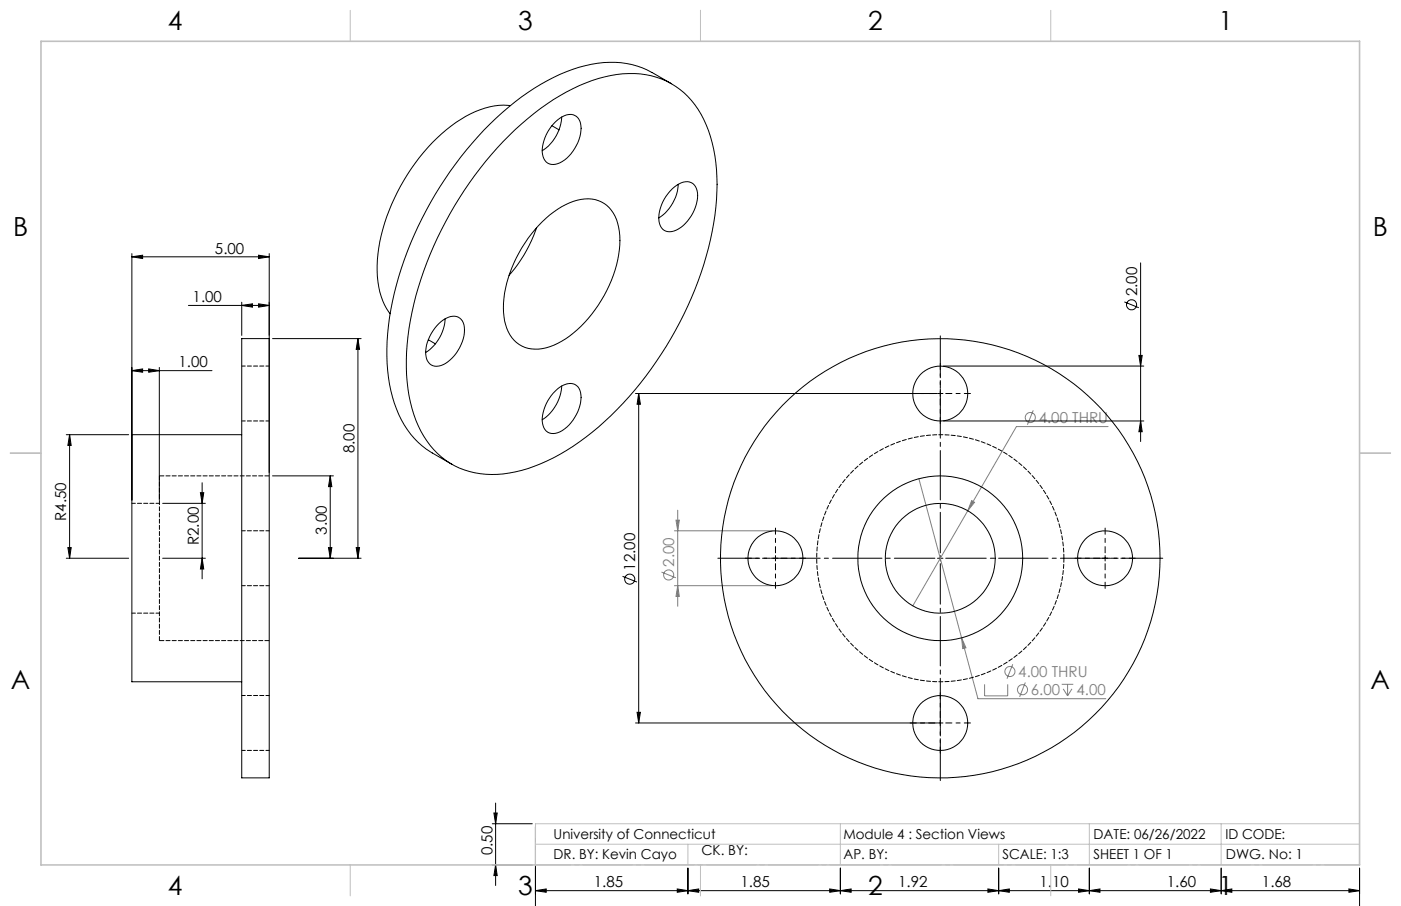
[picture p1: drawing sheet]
<svg xmlns="http://www.w3.org/2000/svg" width="432mm" height="279mm" viewBox="0 0 432 279" stroke-linecap="round" stroke-linejoin="round" font-family="sans-serif">
<g fill="none" stroke="#000" stroke-width=".31">
<path d="M40.6 79.2l3.4-.5v1zM40.6 78.2v76M40.6 79.2h42.4M79.7 78.7l3.3 .5-3.3 .5zM83 78.2v67.6M58.1 94.2h24.9M74.5 94.2l3.3-.5v1zM74.5 93.2v10.2M79.7 93.7l3.3 .5-3.3 .5zM346.5 93.1l4.5 1.8M351.5 81.1v55.1M40.6 114.3l3.4-.5v1z"/>
<path d="M40.6 114.3h24.7M45.8 113.8l3.3 .5-3.3 .5zM49.1 113.3v40.9M84 104.4h27.3M110.3 104.4l.5 3.3h-1zM110.3 104.4v67.8M290.8 112.9h61.7M351 109.6h1l-.5 3.3zM20.4 134.1h19.3M21.4 134.1l.5 3.3h-1zM21.4 134.1v38.1M195.9 121.4h92.9"/>
<path d="M196.8 121.4v101.6M196.8 121.4l.6 3.3h-1zM289 121.4h1.6M289.8 120.5v1.7M290.8 129.8h61.7M351.5 129.8l.5 3.3h-1zM50.1 155.2h13.2M61.8 151.9h1l-.5 3.3zM62.3 148.9v29.6M84 146.8h18.8M101.8 146.8l.5 3.3h-1.1zM101.8 146.8v25.4"/>
<path d="M20.4 172.2h19.3M20.9 168.9h1l-.5 3.3zM50.1 172.2h13.2M62.3 172.2l.5 3.3h-1zM92 172.2h19.3M101.2 168.9h1.1l-.5 3.3zM109.8 168.9h1l-.5 3.3zM191.9 177.7l4.4 1.8M238.2 172.2h1.6M239 171.3v1.7M289 172.2h1.6M289.8 171.3v1.7"/>
<path d="M339.8 172.2h1.6M340.6 171.3v1.7M196.4 219.7h1l-.6 3.3zM195.9 223h92.9M289 223h1.6M289.8 222.1v1.7M151.7 254h12.3M152.2 250.7h1l-.4 3.3zM152.8 247.6v25.5M165 255v24.4M151.7 266.7h12.3M152.8 266.7l.4 3.3h-1z"/>
<path d="M165 274.7l3.3-.6v1.1zM165 274.7h254M208.7 274.1l3.3 .6-3.3 .5zM212 274.7l3.3-.6v1.1zM212 267.7v8M255.7 274.1l3.3 .6-3.3 .5zM259 274.7l3.3-.6v1.1zM259 267.7v8M304.5 274.1l3.3 .6-3.3 .5zM307.8 274.7l3.3-.6v1.1zM307.8 267.7v8M332.4 274.1l3.3 .6-3.3 .5z"/>
<path d="M335.7 267.7v8M335.7 274.7l3.3-.6v1.1zM373.1 274.1l3.3 .6-3.3 .5zM376.4 267.7v8M376.4 274.7l3.3-.6v1.1zM415.7 274.1l3.3 .6-3.3 .5zM419 267.7v11.7"/>
<circle cx="348.8" cy="94" r="1.56"/>
<circle cx="194.1" cy="178.6" r="1.55"/>
</g>
<g fill="none" stroke="#808080" stroke-width=".31">
<path d="M318.5 126.5l-1.8 4.5M341.5 131.6h-28.2l-15 25.9M208.9 157.3v29.7M283.2 147.6l18.2 67.9h39.4M298.3 157.5l-17 29.3M299.5 154.4l.9 .5-2.1 2.6zM203.9 176.4l4.4 1.8M207.9 163.7h30.1M208.4 160.4h1l-.5 3.3zM207.9 180.6h30.1M208.9 180.6l.5 3.3h-1zM296.4 196.7l1.3 3.1-1 .2z"/>
<path d="M303.5 211v3.6h7.1v-3.6M312.1 204.9l-1.7 4.4M316 210.5l-1.7 4.4M327.2 211h3.6M327.7 212.4l1.3 2.2M329 211v3.6M330.4 212.4l-1.4 2.2"/>
<circle cx="317.6" cy="128.8" r="1.55"/>
<circle cx="206.1" cy="177.3" r="1.55"/>
<circle cx="311.2" cy="207.1" r="1.56"/>
<circle cx="315.1" cy="212.7" r="1.56"/>
</g>
<path d="M288.1 172.2h-66.9M289.8 170.5v-66.9M289.8 173.8v66.9M291.5 172.2h66.9" fill="none" stroke="#000" stroke-width=".31" stroke-dasharray="15.2 1.3 1.3 1.3" stroke-dashoffset="2.7"/>
<g fill="none" stroke="#000" stroke-width=".31" stroke-dasharray="15.2 1.3 1.3 1.3" stroke-dashoffset="13.3">
<path d="M289.8 119.7v-7.6M288.1 121.4h-7.6M289.8 123v7.7M291.5 121.4h7.6M237.3 172.2h-7.6M239 170.5v-7.6M239 173.8v7.7M240.7 172.2h7.6M338.9 172.2h-7.6M340.6 170.5v-7.6M340.6 173.8v7.7M342.3 172.2h7.6"/>
<path d="M288.1 223h-7.6M289.8 221.3v-7.6M289.8 224.6v7.7M291.5 223h7.6"/>
</g>
<path d="M419.1 266.7h-254" fill="none" stroke="#c0c0c0" stroke-width=".31" stroke-dasharray="15.2 1.3 1.3 1.3" stroke-dashoffset="4.4"/>
<path d="M165.1 254v12.7" fill="none" stroke="#c0c0c0" stroke-width=".31" stroke-dasharray="15.2 1.3 1.3 1.3" stroke-dashoffset="10.8"/>
<g fill="none" stroke="#c0c0c0" stroke-width=".31">
<path d="M108 3.2v9.5M215.9 3.2v9.5M323.8 3.2v9.5M3.1 139.7h9.6M419.1 139.7h9.5M259 254v12.7M335.7 254v12.7M376.4 254v12.7M419 254h-254v12.7M108 266.7v9.6M165 260.3h254M212 260.3v6.4"/>
<path d="M215.9 266.7v9.6M307.8 260.3v6.4M323.8 266.7v9.6"/>
</g>
<path d="M12.6 12.7h406.4v254h-406.4z" fill="none" stroke="#c0c0c0" stroke-width=".5"/>
<g fill="#000">
<path d="M79.7 93.7l3.3 .5-3.3 .5zM74.5 94.2l3.3-.5v1z"/>
<path d="M40.6 114.3l3.4-.5v1zM45.8 113.8l3.3 .5-3.3 .5zM40.6 79.2l3.4-.5v1zM79.7 78.7l3.3 .5-3.3 .5z"/>
<path d="M101.8 146.8l.5 3.3h-1.1zM101.2 168.9h1.1l-.5 3.3zM110.3 104.4l.5 3.3h-1zM109.8 168.9h1l-.5 3.3z"/>
<path d="M20.9 168.9h1l-.5 3.3zM21.4 134.1l.5 3.3h-1z"/>
<path d="M62.3 172.2l.5 3.3h-1zM61.8 151.9h1l-.5 3.3z"/>
<path d="M196.4 219.7h1l-.6 3.3zM196.8 121.4l.6 3.3h-1zM351.5 129.8l.5 3.3h-1zM351 109.6h1l-.5 3.3z"/>
<path d="M152.2 250.7h1l-.4 3.3zM152.8 266.7l.4 3.3h-1z"/>
<path d="M165 279.4h3.3zM415.7 279.4h3.3zM165 274.7l3.3-.6v1.1zM208.7 274.1l3.3 .6-3.3 .5zM212 274.7l3.3-.6v1.1zM255.7 274.1l3.3 .6-3.3 .5zM259 274.7l3.3-.6v1.1zM304.5 274.1l3.3 .6-3.3 .5zM307.8 274.7l3.3-.6v1.1zM332.4 274.1l3.3 .6-3.3 .5z"/>
<path d="M335.7 274.7l3.3-.6v1.1zM373.1 274.1l3.3 .6-3.3 .5z"/>
<path d="M376.4 274.7l3.3-.6v1.1zM415.7 274.1l3.3 .6-3.3 .5z"/>
</g>
<g fill="#808080">
<path d="M299.5 154.4l-1.2 3.1 2.1-2.6zM296.4 196.7l.3 3.3 1-.2z"/>
<path d="M208.9 180.6l.5 3.3h-1zM208.4 160.4h1l-.5 3.3z"/>
</g>
<g fill="none" stroke="#000" stroke-width=".31">
<path d="M157.3 32.6a24.9 24.9 0 0 0-16.8 5.1 61.1 61.1 0 0 0-24.2 42.4 24.1 24.1 0 0 0 3.9 16.7M170.1 38.8l2.2 1.2M171.2 37.6a5.7 5.7 0 0 1 5.9-2 4.7 4.7 0 0 1 1.8 5.7 12 12 0 0 1-7.7 9.4 3.4 3.4 0 0 1-4.1-3.8 13.2 13.2 0 0 1 4.1-9.3zM173.1 36.1a13.1 13.1 0 0 1-6 10.4M207 25.8l-6-3.4a28 28 0 0 0-22.5-1.7 68.2 68.2 0 0 0-27.5 17.6 110.6 110.6 0 0 0-31.3 62.1 50.5 50.5 0 0 0 4 29.1 25.1 25.1 0 0 0 9.5 10.2l6 3.5M155.1 43.6a71.4 71.4 0 0 1 29.4-19.4 28.5 28.5 0 0 1 22.3 1.6 27.5 27.5 0 0 1 12.7 18.2 68.3 68.3 0 0 1-1.8 35 111.1 111.1 0 0 1-37.1 55.8 51.5 51.5 0 0 1-27.3 11.5 24.2 24.2 0 0 1-24.4-15 54.2 54.2 0 0 1-2.9-29.9 111.9 111.9 0 0 1 29.1-57.8zM207.1 58.3a5.8 5.8 0 0 1 6-2 5.4 5.4 0 0 1 1.5 6.6 11.9 11.9 0 0 1-7.5 8.5 3.4 3.4 0 0 1-4-3.8 13 13 0 0 1 4-9.3zM209 56.8a13.1 13.1 0 0 1-6 10.4M165.4 70.2a43.2 43.2 0 0 1-8.5 14.7M167.1 68.4a21.4 21.4 0 0 1 14.3-7.1 9.6 9.6 0 0 1 9.3 8.8 33 33 0 0 1-5.4 22.5 32.7 32.7 0 0 1-15.9 14.3 9.9 9.9 0 0 1-13.9-8 34.3 34.3 0 0 1 6.3-23.9l2-2.8zM135.3 99.8a5.9 5.9 0 0 1 5.9-2 4.5 4.5 0 0 1 1.9 4.8 12.7 12.7 0 0 1-7.1 10.1 3.4 3.4 0 0 1-4.8-3.6 13.4 13.4 0 0 1 4.1-9.3zM137.2 98.3a13.3 13.3 0 0 1-6 10.4"/>
<path d="M74.5 104.4h8.5v135.5h-8.5zM132 104.8l2.2 1.2M173.1 119.1a13.3 13.3 0 0 1-6 10.3M74.5 134.1h-33.9v76.2h33.9M170.5 121.2a6.2 6.2 0 0 1 6.6-2.7 4.8 4.8 0 0 1 1.8 5.7 12.2 12.2 0 0 1-7.7 9.4 3.4 3.4 0 0 1-4.1-3.8 13.3 13.3 0 0 1 3.4-8.6z"/>
<circle cx="289.8" cy="121.4" r="8.5"/>
<circle cx="239" cy="172.2" r="8.5"/>
<circle cx="289.8" cy="172.2" r="25.4"/>
<circle cx="289.8" cy="172.2" r="67.7"/>
<circle cx="289.8" cy="172.2" r="16.9"/>
<circle cx="340.6" cy="172.2" r="8.5"/>
<circle cx="289.8" cy="223" r="8.5"/>
</g>
<path d="M49.1 146.8v50.8M327.9 172.2a38.1 38.1 0 0 0-56.5-33.4 38.1 38.1 0 0 0-1.9 65.6 38.1 38.1 0 0 0 58.4-30.1v-2.1" fill="none" stroke="#000" stroke-width=".31" stroke-dasharray="1.3 .6"/>
<path d="M83 112.9h-8.5M74.5 129.8h8.5M49.1 155.2h-8.4M83 163.7h-8.5M40.7 189.1h8.4M74.5 180.6h8.5M83 214.5h-8.5M74.5 231.4h8.5" fill="none" stroke="#000" stroke-width=".31" stroke-dasharray="1.3 .6" stroke-dashoffset=".2"/>
<path d="M83 146.8h-33.9M49.1 197.6h33.9" fill="none" stroke="#000" stroke-width=".31" stroke-dasharray="1.3 .6" stroke-dashoffset="-.1"/>
<g font-size="8.1">
<text x="51.7" y="9.3">4</text>
<text x="159.7" y="9.3">3</text>
<text x="267.6" y="9.3">2</text>
<text x="375.6" y="9.3">1</text>
<text x="4" y="72.8">B</text>
<text x="423.1" y="72.8">B</text>
<text x="3.3" y="212.5">A</text>
<text x="422.4" y="212.5">A</text>
<text x="51.7" y="276">4</text>
<text x="159.7" y="276">3</text>
<text x="267.6" y="276">2</text>
<text x="375.6" y="276">1</text>
</g>
<g font-size="4.7">
<text x="66.3" y="78.2">5.00</text>
<text x="59.4" y="93.2">1.00</text>
<text x="350.5" y="91.4" transform="rotate(-90 350.5 91.4)">2.00</text>
<text x="55" y="113.3">1.00</text>
<text x="109.3" y="139.8" transform="rotate(-90 109.3 139.8)">8.00</text>
<text x="20.4" y="160.6" transform="rotate(-90 20.4 160.6)">R4.50</text>
<text x="100.8" y="164.8" transform="rotate(-90 100.8 164.8)">3.00</text>
<text x="61.3" y="168.2" transform="rotate(-90 61.3 168.2)">R2.00</text>
<text x="195.8" y="176" transform="rotate(-90 195.8 176)">12.00</text>
<text x="151.7" y="263.8" transform="rotate(-90 151.7 263.8)">0.50</text>
<text x="183" y="273.6">1.85</text>
<text x="228.2" y="273.6">1.85</text>
<text x="276.8" y="273.6">1.92</text>
<text x="320.4" y="273.6">1.10</text>
<text x="359.6" y="273.6">1.60</text>
<text x="389" y="273.6">1.68</text>
</g>
<g font-size="4.7" fill="#808080">
<text x="320.1" y="130.5">4.00 THRU</text>
<text x="207.8" y="174.7" transform="rotate(-90 207.8 174.7)">2.00</text>
<text x="313.8" y="208.8">4.00 THRU</text>
<text x="317.7" y="214.4">6.00</text>
<text x="331.8" y="214.4">4.00</text>
</g>
<g font-size="4.2">
<text x="170.6" y="258.8">University of Connecticut</text>
<text x="216.2" y="263.7">CK. BY:</text>
<text x="260" y="258.8">Module 4 : Section Views</text>
<text x="337.1" y="258.8">DATE: 06/26/2022</text>
<text x="377.7" y="258.8">ID CODE:</text>
<text x="170.6" y="264.9">DR. BY: Kevin Cayo</text>
<text x="260" y="264.9">AP. BY:</text>
<text x="309" y="264.9">SCALE: 1:3</text>
<text x="337.1" y="264.9">SHEET 1 OF 1</text>
<text x="377.8" y="264.9">DWG. No: 1</text>
</g>
</svg>
